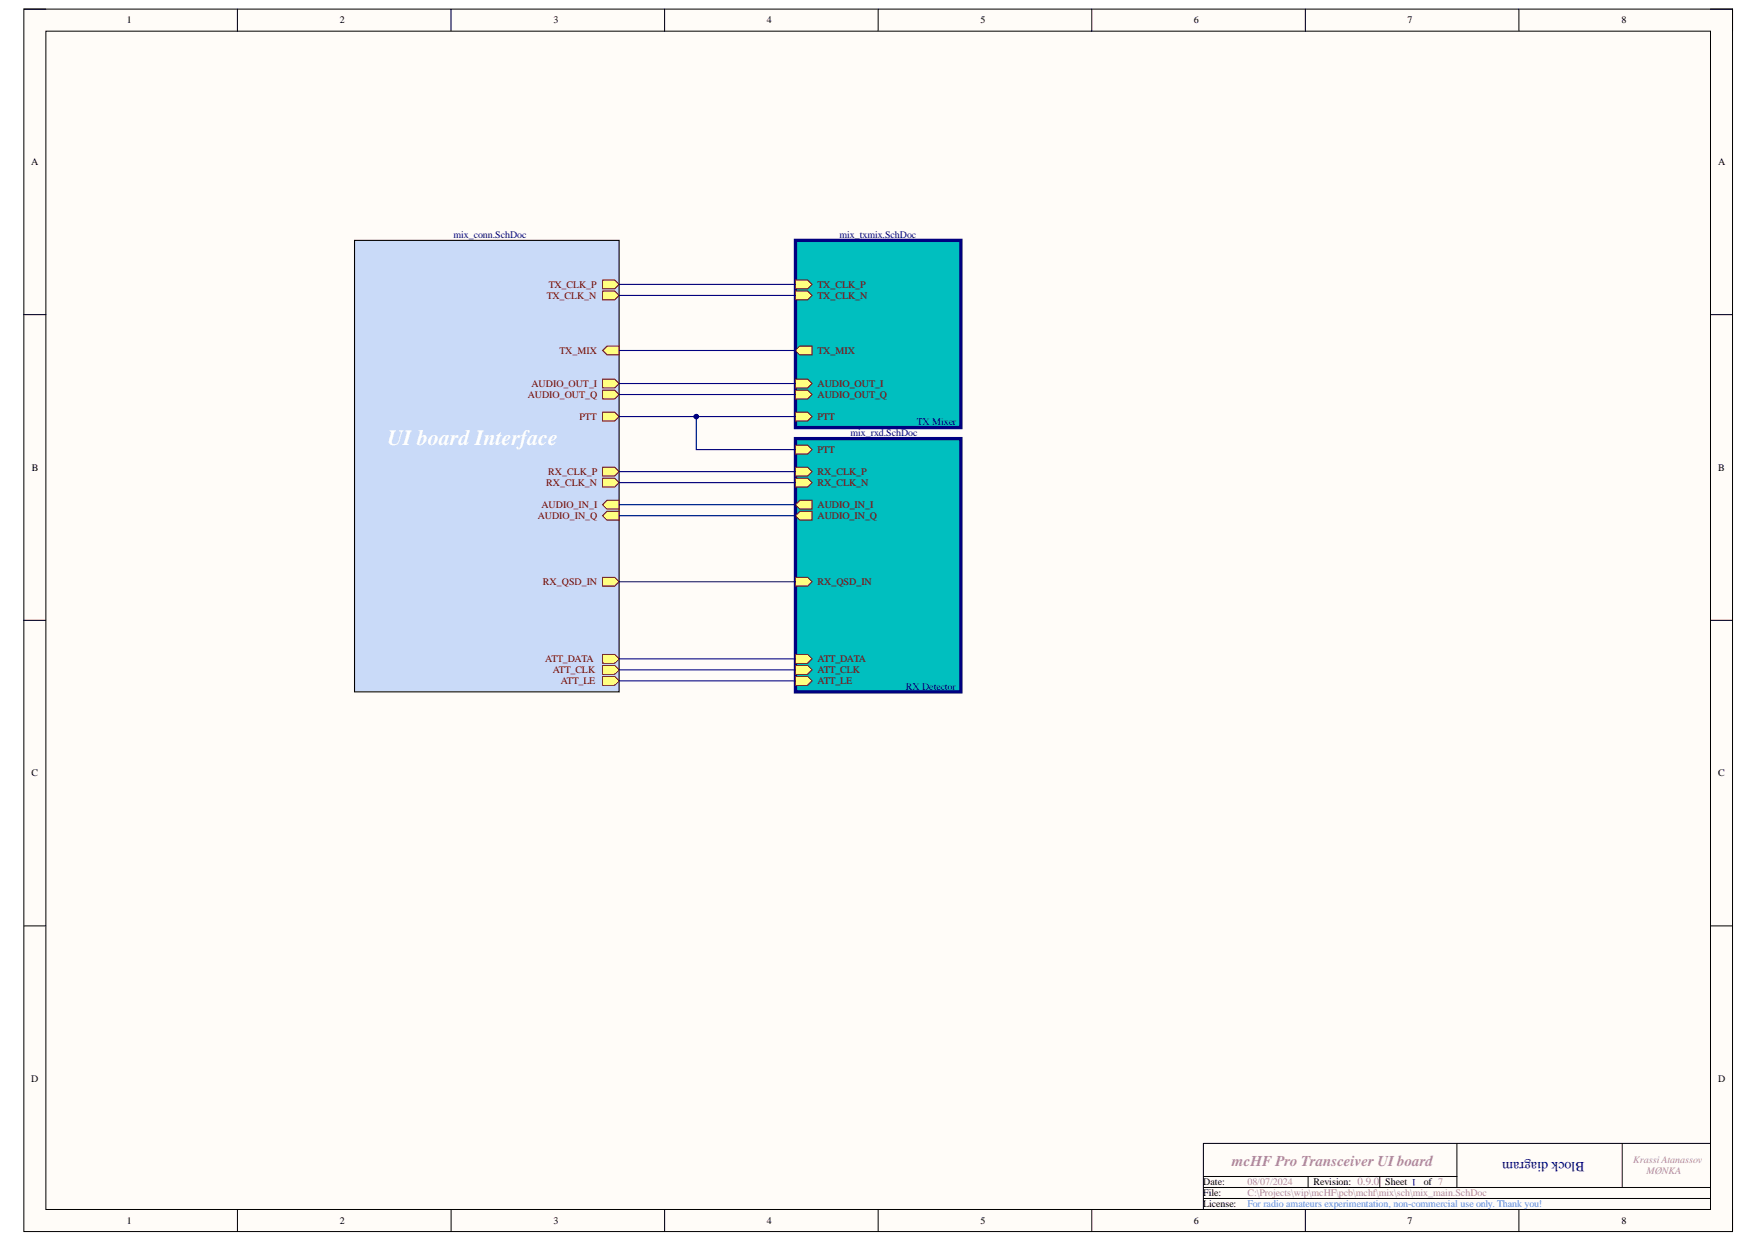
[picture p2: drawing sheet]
<svg xmlns="http://www.w3.org/2000/svg" width="297mm" height="210mm" viewBox="0 0 297 210" stroke-linecap="round" stroke-linejoin="round" font-family="sans-serif">
<path d="M4 1.5h288.7v206.6h-288.7z" fill-rule="evenodd" fill="#fffcf8"/>
<path d="M4 1.5h288.7v206.6h-288.7z" fill="none" stroke="#000" stroke-width=".17"/>
<path d="M7.8 5.3h281.2v199.1h-281.2z" fill-rule="evenodd" fill="#fffcf8"/>
<g fill="none" stroke="#000" stroke-width=".17">
<path d="M4 1.5h3.8M7.8 5.3h281.2v199.1h-281.2zM40.1 1.5v3.8M76.2 1.5v3.8M112.3 1.5v3.8M148.4 1.5v3.8M184.5 1.5v3.8M220.6 1.5v3.8M256.6 1.5v3.8M289 1.5h3.7v3.8M4 53.2h3.8M289 53.2h3.7"/>
<path d="M4 104.8h3.8M289 104.8h3.7M4 156.5h3.8M289 156.5h3.7M203.3 198.8h42.9M221 198.8v1.9M233.1 198.8v1.9M246.2 193.2v7.5M274.1 193.2v7.5M289 193.2h-85.7v11.2M40.1 204.4v3.7M76.2 204.4v3.7"/>
<path d="M112.3 204.4v3.7M148.4 204.4v3.7M184.5 204.4v3.7M203.3 200.7h85.7M203.3 202.5h85.7M220.6 204.4v3.7M256.6 204.4v3.7M292.7 204.4v3.7"/>
</g>
<path d="M59.9 40.6h44.7v76.3h-44.7z" fill-rule="evenodd" fill="#c9daf8"/>
<path d="M59.9 40.6h44.7v76.3h-44.7z" fill="none" stroke="#000" stroke-width=".18"/>
<path d="M101.8 65.9h2.1l.7 .8-.7 .7h-2.1z" fill-rule="evenodd" fill="#ffff80"/>
<path d="M101.8 65.9h2.1l.7 .8-.7 .7h-2.1z" fill="none" stroke="#800000" stroke-width=".17"/>
<path d="M101.8 85.3l.8-.8h2v1.5h-2z" fill-rule="evenodd" fill="#ffff80"/>
<path d="M101.8 85.3l.8-.8h2v1.5h-2z" fill="none" stroke="#800000" stroke-width=".17"/>
<path d="M101.8 64.1h2.1l.7 .7-.7 .8h-2.1z" fill-rule="evenodd" fill="#ffff80"/>
<path d="M101.8 64.1h2.1l.7 .7-.7 .8h-2.1z" fill="none" stroke="#800000" stroke-width=".17"/>
<path d="M101.8 87.2l.8-.8h2v1.5h-2z" fill-rule="evenodd" fill="#ffff80"/>
<path d="M101.8 87.2l.8-.8h2v1.5h-2z" fill="none" stroke="#800000" stroke-width=".17"/>
<path d="M101.8 80.8h2.1l.7 .8-.7 .7h-2.1z" fill-rule="evenodd" fill="#ffff80"/>
<path d="M101.8 80.8h2.1l.7 .8-.7 .7h-2.1z" fill="none" stroke="#800000" stroke-width=".17"/>
<path d="M101.8 79h2.1l.7 .7-.7 .8h-2.1z" fill-rule="evenodd" fill="#ffff80"/>
<path d="M101.8 79h2.1l.7 .7-.7 .8h-2.1z" fill="none" stroke="#800000" stroke-width=".17"/>
<path d="M101.8 47.3h2.1l.7 .8-.7 .7h-2.1z" fill-rule="evenodd" fill="#ffff80"/>
<path d="M101.8 47.3h2.1l.7 .8-.7 .7h-2.1z" fill="none" stroke="#800000" stroke-width=".17"/>
<path d="M101.8 49.2h2.1l.7 .7-.7 .8h-2.1z" fill-rule="evenodd" fill="#ffff80"/>
<path d="M101.8 49.2h2.1l.7 .7-.7 .8h-2.1z" fill="none" stroke="#800000" stroke-width=".17"/>
<path d="M101.8 69.7h2.1l.7 .7-.7 .7h-2.1z" fill-rule="evenodd" fill="#ffff80"/>
<path d="M101.8 69.7h2.1l.7 .7-.7 .7h-2.1z" fill="none" stroke="#800000" stroke-width=".17"/>
<path d="M101.8 59.2l.8-.7h2v1.5h-2z" fill-rule="evenodd" fill="#ffff80"/>
<path d="M101.8 59.2l.8-.7h2v1.5h-2z" fill="none" stroke="#800000" stroke-width=".17"/>
<path d="M101.8 110.6h2.1l.7 .7-.7 .8h-2.1z" fill-rule="evenodd" fill="#ffff80"/>
<path d="M101.8 110.6h2.1l.7 .7-.7 .8h-2.1z" fill="none" stroke="#800000" stroke-width=".17"/>
<path d="M101.8 112.5h2.1l.7 .7-.7 .8h-2.1z" fill-rule="evenodd" fill="#ffff80"/>
<path d="M101.8 112.5h2.1l.7 .7-.7 .8h-2.1z" fill="none" stroke="#800000" stroke-width=".17"/>
<path d="M101.8 97.6h2.1l.7 .7-.7 .8h-2.1z" fill-rule="evenodd" fill="#ffff80"/>
<path d="M101.8 97.6h2.1l.7 .7-.7 .8h-2.1z" fill="none" stroke="#800000" stroke-width=".17"/>
<path d="M101.8 114.3h2.1l.7 .8-.7 .7h-2.1z" fill-rule="evenodd" fill="#ffff80"/>
<path d="M101.8 114.3h2.1l.7 .8-.7 .7h-2.1z" fill="none" stroke="#800000" stroke-width=".17"/>
<path d="M134.4 40.6h28v31.7h-28z" fill-rule="evenodd" fill="#00bfbf"/>
<path d="M134.4 40.6h28v31.7h-28z" fill="none" stroke="#000080" stroke-width=".56"/>
<path d="M134.4 59.2l.8-.7h2v1.5h-2z" fill-rule="evenodd" fill="#ffff80"/>
<path d="M134.4 59.2l.8-.7h2v1.5h-2z" fill="none" stroke="#800000" stroke-width=".17"/>
<path d="M134.4 47.3h2.1l.7 .8-.7 .7h-2.1z" fill-rule="evenodd" fill="#ffff80"/>
<path d="M134.4 47.3h2.1l.7 .8-.7 .7h-2.1z" fill="none" stroke="#800000" stroke-width=".17"/>
<path d="M134.4 49.2h2.1l.7 .7-.7 .8h-2.1z" fill-rule="evenodd" fill="#ffff80"/>
<path d="M134.4 49.2h2.1l.7 .7-.7 .8h-2.1z" fill="none" stroke="#800000" stroke-width=".17"/>
<path d="M134.4 64.1h2.1l.7 .7-.7 .8h-2.1z" fill-rule="evenodd" fill="#ffff80"/>
<path d="M134.4 64.1h2.1l.7 .7-.7 .8h-2.1z" fill="none" stroke="#800000" stroke-width=".17"/>
<path d="M134.4 65.9h2.1l.7 .8-.7 .7h-2.1z" fill-rule="evenodd" fill="#ffff80"/>
<path d="M134.4 65.9h2.1l.7 .8-.7 .7h-2.1z" fill="none" stroke="#800000" stroke-width=".17"/>
<path d="M134.4 69.7h2.1l.7 .7-.7 .7h-2.1z" fill-rule="evenodd" fill="#ffff80"/>
<path d="M134.4 69.7h2.1l.7 .7-.7 .7h-2.1z" fill="none" stroke="#800000" stroke-width=".17"/>
<path d="M134.4 74.1h28v42.8h-28z" fill-rule="evenodd" fill="#00bfbf"/>
<path d="M134.4 74.1h28v42.8h-28z" fill="none" stroke="#000080" stroke-width=".56"/>
<path d="M134.4 97.6h2.1l.7 .7-.7 .8h-2.1z" fill-rule="evenodd" fill="#ffff80"/>
<path d="M134.4 97.6h2.1l.7 .7-.7 .8h-2.1z" fill="none" stroke="#800000" stroke-width=".17"/>
<path d="M134.4 85.3l.8-.8h2v1.5h-2z" fill-rule="evenodd" fill="#ffff80"/>
<path d="M134.4 85.3l.8-.8h2v1.5h-2z" fill="none" stroke="#800000" stroke-width=".17"/>
<path d="M134.4 87.2l.8-.8h2v1.5h-2z" fill-rule="evenodd" fill="#ffff80"/>
<path d="M134.4 87.2l.8-.8h2v1.5h-2z" fill="none" stroke="#800000" stroke-width=".17"/>
<path d="M134.4 75.2h2.1l.7 .8-.7 .7h-2.1z" fill-rule="evenodd" fill="#ffff80"/>
<path d="M134.4 75.2h2.1l.7 .8-.7 .7h-2.1z" fill="none" stroke="#800000" stroke-width=".17"/>
<path d="M134.4 80.8h2.1l.7 .8-.7 .7h-2.1z" fill-rule="evenodd" fill="#ffff80"/>
<path d="M134.4 80.8h2.1l.7 .8-.7 .7h-2.1z" fill="none" stroke="#800000" stroke-width=".17"/>
<path d="M134.4 79h2.1l.7 .7-.7 .8h-2.1z" fill-rule="evenodd" fill="#ffff80"/>
<path d="M134.4 79h2.1l.7 .7-.7 .8h-2.1z" fill="none" stroke="#800000" stroke-width=".17"/>
<path d="M134.4 110.6h2.1l.7 .7-.7 .8h-2.1z" fill-rule="evenodd" fill="#ffff80"/>
<path d="M134.4 110.6h2.1l.7 .7-.7 .8h-2.1z" fill="none" stroke="#800000" stroke-width=".17"/>
<path d="M134.4 112.5h2.1l.7 .7-.7 .8h-2.1z" fill-rule="evenodd" fill="#ffff80"/>
<path d="M134.4 112.5h2.1l.7 .7-.7 .8h-2.1z" fill="none" stroke="#800000" stroke-width=".17"/>
<path d="M134.4 114.3h2.1l.7 .8-.7 .7h-2.1z" fill-rule="evenodd" fill="#ffff80"/>
<path d="M134.4 114.3h2.1l.7 .8-.7 .7h-2.1z" fill="none" stroke="#800000" stroke-width=".17"/>
<path d="M104.6 70.4h29.8M104.6 79.7h29.8M104.6 87.2h29.8M104.6 85.3h29.8M104.6 81.6h29.8" fill="none" stroke="#000080" stroke-width=".18"/>
<circle cx="117.6" cy="70.4" r=".37" fill="#000080"/>
<circle cx="117.6" cy="70.4" r=".37" fill="none" stroke="#000080" stroke-width=".17"/>
<path d="M104.6 49.9h29.8M104.6 48.1h29.8M117.6 70.4v5.6h16.8" fill="none" stroke="#000080" stroke-width=".18"/>
<circle cx="117.6" cy="70.4" r=".37" fill="#000080"/>
<circle cx="117.6" cy="70.4" r=".37" fill="none" stroke="#000080" stroke-width=".17"/>
<path d="M104.6 59.2h29.8M104.6 64.8h29.8M104.6 66.7h29.8M104.6 98.3h29.8M104.6 111.3h29.8M104.6 113.2h29.8M104.6 115.1h29.8" fill="none" stroke="#000080" stroke-width=".18"/>
<text font-size="3.7" fill="#fff" x="65.5" y="75.2">UI board Interface</text>
<text font-size="2.5" fill="#c27ba0" x="208.1" y="197">mcHF Pro Transceiver UI board</text>
<text font-size="2.4" fill="#000080" x="267.7" y="196.4" transform="rotate(-180 267.7 196.4)">Block diagram</text>
<g font-size="1.7">
<text x="21.4" y="4">1</text>
<text x="57.4" y="4">2</text>
<text x="93.5" y="4">3</text>
<text x="129.6" y="4">4</text>
<text x="165.7" y="4">5</text>
<text x="201.7" y="4">6</text>
<text x="237.8" y="4">7</text>
<text x="274" y="4">8</text>
<text x="5.3" y="27.9">A</text>
<text x="290.3" y="27.9">A</text>
<text x="5.4" y="79.6">B</text>
<text x="290.3" y="79.6">B</text>
<text x="5.3" y="131.2">C</text>
<text x="290.3" y="131.2">C</text>
<text x="5.3" y="182.9">D</text>
<text x="290.3" y="182.9">D</text>
<text x="203.3" y="200.3">Date:</text>
<text x="203.3" y="202.2">File:</text>
<text x="221.9" y="200.3">Revision: 0.9.0 Sheet</text>
<text x="240.6" y="200.3">of 7</text>
<text x="21.4" y="206.8">1</text>
<text x="57.4" y="206.8">2</text>
<text x="93.5" y="206.8">3</text>
<text x="129.6" y="206.8">4</text>
<text x="165.7" y="206.8">5</text>
<text x="201.7" y="206.8">6</text>
<text x="203.3" y="204">License:</text>
<text x="237.8" y="206.8">7</text>
<text x="274" y="206.8">8</text>
</g>
<g font-size="1.7" fill="#000080">
<text x="76.6" y="40.3">mix_conn.SchDoc</text>
<text x="141.9" y="40.3">mix_txmix.SchDoc</text>
<text x="154.9" y="71.9">TX Mixer</text>
<text x="143.7" y="73.7">mix_rxd.SchDoc</text>
<text x="153" y="116.6">RX Detector</text>
<text x="239.3" y="199.2" transform="rotate(-180 239.3 199.2)">1</text>
</g>
<g font-size="1.7" fill="#800000">
<text x="92.4" y="50.5">TX_CLK_N</text>
<text x="92.7" y="48.6">TX_CLK_P</text>
<text x="138.1" y="48.6">TX_CLK_P</text>
<text x="138.1" y="50.5">TX_CLK_N</text>
<text x="94.5" y="59.8">TX_MIX</text>
<text x="138.1" y="59.8">TX_MIX</text>
<text x="89.8" y="65.4">AUDIO_OUT_I</text>
<text x="138.1" y="65.4">AUDIO_OUT_I</text>
<text x="89.2" y="67.2">AUDIO_OUT_Q</text>
<text x="97.9" y="71">PTT</text>
<text x="138.1" y="67.2">AUDIO_OUT_Q</text>
<text x="138.1" y="71">PTT</text>
<text x="138.1" y="76.5">PTT</text>
<text x="92.3" y="82.2">RX_CLK_N</text>
<text x="92.6" y="80.3">RX_CLK_P</text>
<text x="138.1" y="82.2">RX_CLK_N</text>
<text x="138.1" y="80.3">RX_CLK_P</text>
<text x="90.9" y="87.7">AUDIO_IN_Q</text>
<text x="91.5" y="85.9">AUDIO_IN_I</text>
<text x="138.1" y="85.9">AUDIO_IN_I</text>
<text x="138.1" y="87.7">AUDIO_IN_Q</text>
<text x="91.7" y="98.9">RX_QSD_IN</text>
<text x="138.1" y="98.9">RX_QSD_IN</text>
<text x="92.1" y="111.9">ATT_DATA</text>
<text x="93.4" y="113.8">ATT_CLK</text>
<text x="138.1" y="111.9">ATT_DATA</text>
<text x="138.1" y="113.8">ATT_CLK</text>
<text x="94.7" y="115.6">ATT_LE</text>
<text x="138.1" y="115.6">ATT_LE</text>
</g>
<g font-size="1.7" fill="#c27ba0">
<text x="275.9" y="196.6">Krassi Atanassov</text>
<text x="210.8" y="200.3">08/07/2024</text>
<text x="210.8" y="202.2">C:\Projects\wip\mcHF\pcb\mchf\mix\sch\mix_main.SchDoc</text>
<text x="278.2" y="198.5">MØNKA</text>
</g>
<text font-size="1.7" fill="#4a86e8" x="210.8" y="204">For radio amateurs experimentation, non-commercial use only. Thank you!</text>
</svg>
